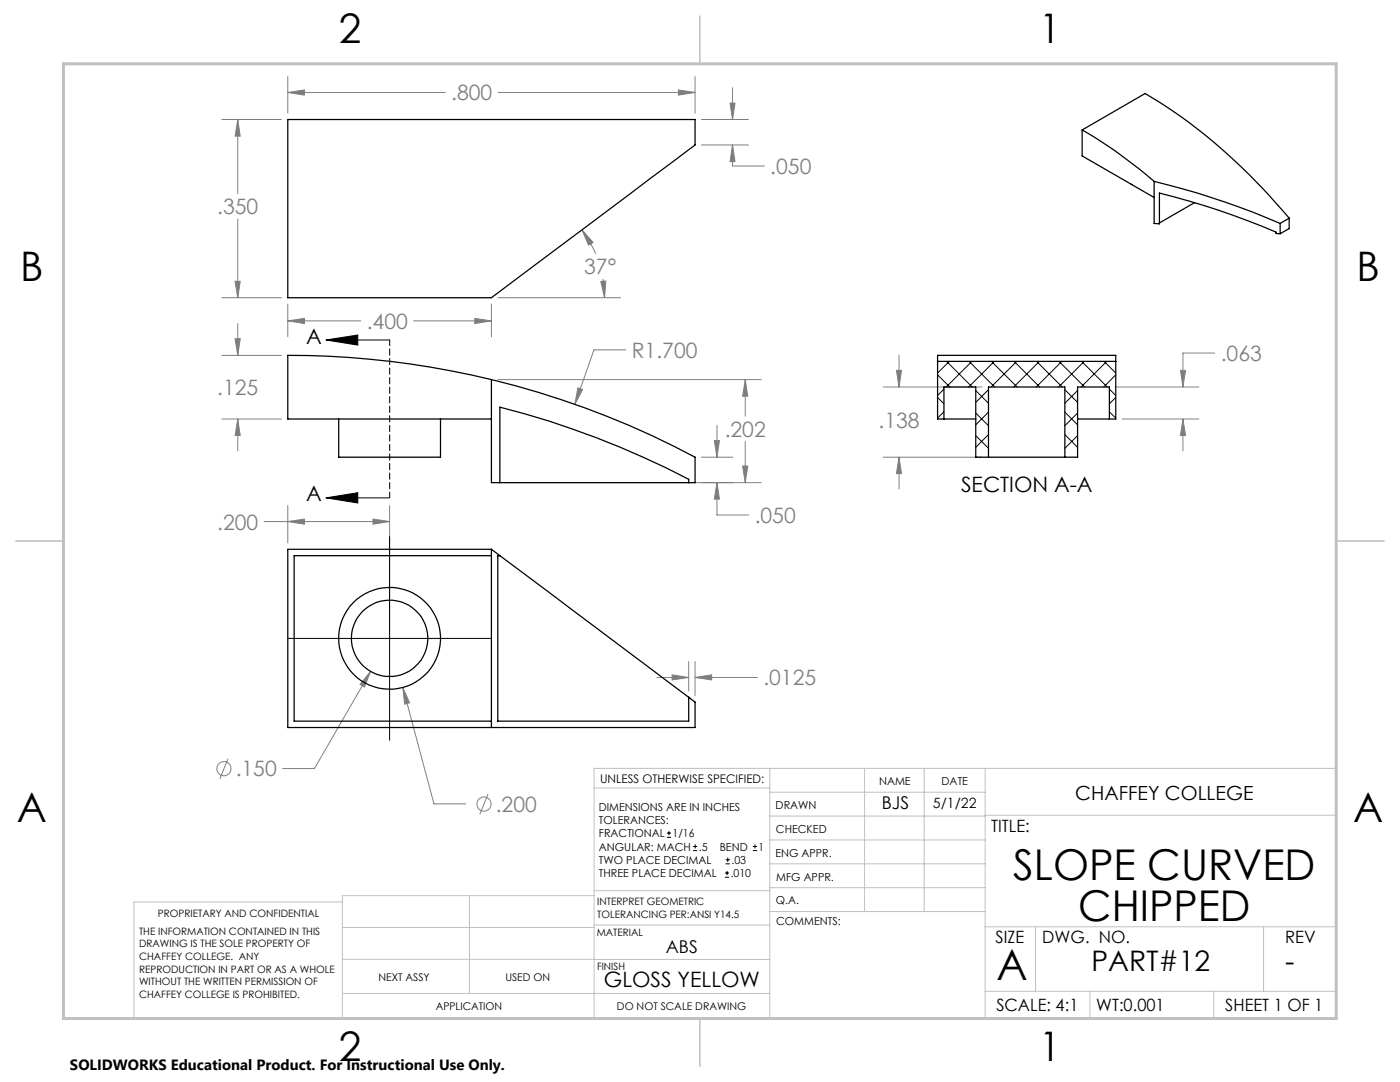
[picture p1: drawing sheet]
<svg xmlns="http://www.w3.org/2000/svg" width="279mm" height="216mm" viewBox="0 0 279 216" stroke-linecap="round" stroke-linejoin="round" font-family="sans-serif">
<g fill="none" stroke="#808080" stroke-width=".2">
<path d="M57.4 15.3v7.3M57.4 18.5h31.5M57.4 18.5l3.3-.5v1zM99.4 18.5h39.3M135.4 18l3.3 .5-3.3 .5zM138.7 15.3v7.3M146.2 17.5v6.3M44.3 23.8h11.9M47.4 23.8v14.9M47.4 23.8l.5 3.4h-1zM140 23.8h9.4M140 28.9h9.4"/>
<path d="M145.7 20.6h1l-.5 3.2zM146.2 28.9l.5 3.3h-1zM146.2 28.9v4.2h6.3M44.3 59.4h11.9M46.9 56.1h1l-.5 3.3zM47.4 43.7v15.7M99.3 59.4h24.5M116.1 45.9l2.3 2.5-.9 .5zM116.1 45.9a22.8 22.8 0 0 1 2.8 4.7M119.9 56.2l1-.1-.3 3.3zM120.3 55.7l.3 3.7M44.3 70.9h11.9"/>
<path d="M46.9 67.6h1l-.5 3.3zM47.4 64.6v6.3M57.4 60.7v6.5M57.4 64h14.6M57.4 64l3.3-.5v1.1zM82.5 64h15.6M94.8 63.5l3.3 .5-3.3 .6zM98.1 60.7v6.5M99.3 75.7h52.6M115.3 77.4l1 .3-1.6 3zM124.9 69.8h-6.4l-3.8 10.9M148.7 75.7v7.3"/>
<path d="M148.7 75.7l.5 3.4h-1zM176.2 77.2h19.8M178.9 73.9h1l-.5 3.3zM179.4 70.9v6.3M222.7 77.2h16.6M235.6 73.9h1l-.5 3.3zM242.4 70.4h-6.3v6.8M44.3 83.6h11.9M47.4 83.6v6.4M47.4 83.6l.5 3.3h-1zM101 96.3h50.9M140 91.2h6.3"/>
<path d="M142.6 87.9h1l-.5 3.3zM143.1 96.3v6.5h6.3M143.1 84.9v6.3M143.1 96.3l.5 3.3h-1zM148.2 93h1l-.5 3.3zM148.7 88.1v8.2M176.2 91.2h19.8M179.4 91.2v6.4M179.4 91.2l.5 3.3h-1zM223.9 83.6h15.4M236.1 83.6v6.4M236.1 83.6l.5 3.3h-1z"/>
<path d="M52.7 104.1h25.1M57.4 100.9v7.4M57.4 104.1l3.3-.5v1zM74.4 103.6l3.4 .5-3.4 .5zM77.8 100.9v25.2M73.9 134l-1.2 3.1-.8-.5zM73.9 134l-11.1 19.4h-6.4M80.4 137.2l6.2 23.2h6.4M80.4 137.2l1.3 3-.9 .3zM131.1 135.2h6.3M134.1 134.7l3.3 .5-3.3 .5zM137.4 132v5.9"/>
<path d="M138.7 132v6.8M138.7 135.2h12.5M138.7 135.2l3.3-.5v1zM45.5 151.4l-1.6 4M97.4 158.4l-1.6 4.1"/>
<circle cx="44.7" cy="153.4" r="1.42"/>
<circle cx="96.6" cy="160.5" r="1.41"/>
</g>
<g fill="none" stroke="#000" stroke-width=".2">
<path d="M65.1 67.8l6.3-.9v2zM65.1 67.8h12.7M65.1 99.3l6.3-1v2.1zM65.1 99.3h12.7M77.8 107.1v40.6M57.4 127.4h40.7M133.1 167.1h.8M133.1 166.2h.8M133.5 165.8v.9M138.3 169.7h.8M138.3 168.9h.8M138.7 168.5v.8"/>
<path d="M144.7 175h.8M144.7 174.2h.8M144.8 172.4h.9M144.8 171.6h.9M145.1 173.8v.8M145.2 171.1v.9M150.2 169.7h.9M150.2 168.9h.9M150.7 168.5v.8"/>
</g>
<path d="M77.8 67.8v31.5" fill="none" stroke="#000" stroke-width=".2" stroke-dasharray="1.3 .6" stroke-dashoffset=".1"/>
<g fill="none" stroke="#c0c0c0" stroke-width=".2">
<path d="M118.6 157.2h35M153.6 153.3v49.9M153.6 158.1h43M172.5 153.3v28.6M184.4 153.3v28.6M196.6 153.3v49.9M68.3 180h-41.6v23.2h240v-49.9h-148.1v49.9M93.7 178.7v19.5M118.6 178.7h-50.3v24.5M118.6 177.7h35M153.6 162.8h43M153.6 177.1h43"/>
<path d="M153.6 167.6h43M153.6 172.4h43M196.6 162.7h70.1M68.3 198.2h85.3M68.3 191.4l85.3 .1M68.3 185.1h50.3M118.6 184.6h35M153.6 181.9h43M196.6 184.9h70.1M196.6 197.8h70.1M206.7 184.9v12.9M217.5 197.8v5.4"/>
<path d="M242.2 197.8v5.4M252.2 184.9v12.9"/>
</g>
<path d="M139.7 3.2v9.5M3.1 107.9h9.6M266.7 107.9h9.5M139.7 203.2v9.6" fill="none" stroke="#c0c0c0" stroke-width=".3"/>
<path d="M12.7 12.7h254v190.5h-254z" fill="none" stroke="#c0c0c0" stroke-width=".6"/>
<path d="M65.1 67.8l6.3-.9v2zM65.1 99.3l6.3-1v2.1z" fill="#000"/>
<path d="M46.9 67.6h1l-.5 3.3zM47.4 83.6l.5 3.3h-1zM115.3 77.4l-.6 3.3 1.6-3zM148.7 75.7l.5 3.4h-1zM148.2 93h1l-.5 3.3zM143.1 96.3l.5 3.3h-1zM142.6 87.9h1l-.5 3.3zM46.9 56.1h1l-.5 3.3zM47.4 23.8l.5 3.4h-1zM135.4 18l3.3 .5-3.3 .5zM57.4 18.5l3.3-.5v1zM146.2 28.9l.5 3.3h-1zM145.7 20.6h1l-.5 3.2zM119.9 56.2l1-.1-.3 3.3zM116.1 45.9l2.3 2.5-.9 .5zM94.8 63.5l3.3 .5-3.3 .6zM57.4 64l3.3-.5v1.1zM134.1 134.7l3.3 .5-3.3 .5zM138.7 135.2l3.3-.5v1zM80.4 137.2l.4 3.3 .9-.3zM73.9 134l-2 2.6 .8 .5zM57.4 104.1l3.3-.5v1zM74.4 103.6l3.4 .5-3.4 .5zM235.6 73.9h1l-.5 3.3zM236.1 83.6l.5 3.3h-1zM179.4 91.2l.5 3.3h-1zM178.9 73.9h1l-.5 3.3z" fill="#808080"/>
<g fill="none" stroke="#000" stroke-width=".25">
<path d="M57.4 23.8h81.3v5.1l-40.6 30.5h-40.7zM216 25.9l12.5-7.2a110.9 110.9 0 0 1 28.8 24.8M216 25.9a93.3 93.3 0 0 1 14.3 10.3M216 25.9v5.2l14.3 8.3M225.8 36.8h.1M230.3 36.2a158 158 0 0 1 25.2 8.4M230.3 36.2v8.4l1.1 .1v-6.2a152 152 0 0 1 23.3 7.8v.3h.8M238.4 40.4l-7 4.1M255.5 44.6v2M257.3 43.5l-1.8 1.1M257.3 43.5v2.1l-1.8 1M98.1 75.7a171.6 171.6 0 0 1 40.6 15.5v5.1h-40.6z"/>
<path d="M98.1 75.7a171.5 171.5 0 0 0-40.7-4.8v12.7h40.7M187.1 72.1v-1.2h35.6v1.2M187.1 72.1v11.5h7.6M187.1 72.1h35.6M222.7 72.1v11.5h-7.6M67.6 83.6v7.6h20.3v-7.6M99.8 96.3v-15.1a174 174 0 0 1 37.6 14.4v.7M188.4 83.6v-6.4h6.3v14h2.6M197.3 91.2h15.2M197.3 91.2v-14h15.2v14M221.4 83.6v-6.4h-6.3v14h-2.6M98.1 109.6h-40.7v35.6h81.3v-5.1l-1.3-1"/>
<path d="M98.1 109.6v35.6M98.1 109.6l1.7 1.3M98.1 110.9h-39.4v33h39.4M99.8 110.9l37.6 28.2M99.8 110.9h-.5v33h38.1v-4.8"/>
<circle cx="77.8" cy="127.4" r="10.2"/>
<circle cx="77.8" cy="127.4" r="7.6"/>
</g>
<g fill="none" stroke="#000" stroke-width=".2">
<path d="M187.1 79.3l1.3 1.3M187.1 74.8l2.4 2.4M188.4 77.6l-1.3 1.3M188.9 72.1l5.1 5.1M189.4 72.1l-2.3 2.3M193.4 72.1l5.1 5.1M194 72.1l-5.2 5.1M194.7 77.9l2.6 2.6M197.3 77.8l-2.6 2.5M197.9 72.1l5.1 5.1M198.4 72.1l-5.1 5.1M202.4 72.1l5.1 5.1"/>
<path d="M202.9 72.1l-5.1 5.1M206.9 72.1l5.1 5.1M207.4 72.1l-5.1 5.1M211.3 72.1l5.2 5.1M211.9 72.1l-5.1 5.1M212.5 77.8l2.6 2.5M215.1 77.9l-2.6 2.6M215.9 72.1l5.1 5.1M216.4 72.1l-5.1 5.1M220.3 72.1l2.4 2.3M220.9 72.1l-5.1 5.1M221.4 77.6l1.3 1.3"/>
<path d="M222.7 74.8l-2.4 2.4M222.7 79.3l-1.3 1.3M188.4 82.2l-1.3 1.2M194.7 86.9l2.6 2.6M194.7 82.4l2.6 2.5M197.3 82.2l-2.6 2.6M197.3 86.7l-2.6 2.6M212.5 86.7l2.6 2.6M212.5 82.2l2.6 2.6M215.1 82.4l-2.6 2.5M215.1 86.9l-2.6 2.6M221.4 82.2l1.3 1.2"/>
</g>
<g font-size="8.5">
<text x="202.2" y="175.6">SLOPE CURVED</text>
<text x="215.2" y="183.8">CHIPPED</text>
<text x="198.9" y="195.5">A</text>
</g>
<g font-size="8.1">
<text x="67.6" y="8.5">2</text>
<text x="207.3" y="8.5">1</text>
<text x="4" y="56.2">B</text>
<text x="270.7" y="56.2">B</text>
<text x="3.3" y="164.1">A</text>
<text x="270" y="164.1">A</text>
<text x="67.6" y="211.7">2</text>
<text x="207.3" y="211.7">1</text>
</g>
<g font-size="5.6">
<text x="217.8" y="193.8">PART#12</text>
<text x="256.5" y="193.8">-</text>
</g>
<g font-size="4.2" fill="#808080">
<text x="90" y="20">.800</text>
<text x="153.7" y="34.7">.050</text>
<text x="43.3" y="42.8">.350</text>
<text x="116.6" y="54.7">37°</text>
<text x="73.2" y="65.6">.400</text>
<text x="126.1" y="71.4">R1.700</text>
<text x="243.6" y="72">.063</text>
<text x="43.3" y="78.9">.125</text>
<text x="144.6" y="87.2">.202</text>
<text x="175.3" y="85.4">.138</text>
<text x="43.3" y="105.7">.200</text>
<text x="150.6" y="104.3">.050</text>
<text x="152.3" y="136.8">.0125</text>
<text x="47" y="154.9">.150</text>
<text x="98.9" y="162">.200</text>
</g>
<g font-size="4.2">
<text x="61.1" y="68.6">A</text>
<text x="61.1" y="100.1">A</text>
<text x="191.8" y="98.1">SECTION A-A</text>
<text x="120.5" y="196.8">GLOSS YELLOW</text>
</g>
<text font-size="3.9" x="214.6" y="159.6">CHAFFEY COLLEGE</text>
<g font-size="3.5">
<text x="176" y="161.3">BJS</text>
<text x="132.9" y="190.1">ABS</text>
</g>
<g font-size="3.4">
<text x="197.8" y="166">TITLE:</text>
<text x="198.7" y="188.1">SIZE</text>
<text x="208" y="188.1">DWG. NO.</text>
<text x="256.5" y="188.2">REV</text>
<text x="198.8" y="201.7">SCALE: 4:1</text>
<text x="218.8" y="201.7">WT:0.001</text>
<text x="244.5" y="201.7">SHEET 1 OF 1</text>
</g>
<text font-size="3" x="14" y="213.5">SOLIDWORKS Educational Product. For Instructional Use Only.</text>
<text font-size="2.8" x="186.2" y="161.3">5/1/22</text>
<text font-size="2.4" x="119.8" y="156.2">UNLESS OTHERWISE SPECIFIED:</text>
<g font-size="2.2">
<text x="119.5" y="161.8">DIMENSIONS ARE IN INCHES</text>
<text x="154.8" y="161.4">DRAWN</text>
<text x="175.4" y="156.6">NAME</text>
<text x="187.9" y="156.7">DATE</text>
<text x="119.5" y="164.4">TOLERANCES:</text>
<text x="119.5" y="167.1">FRACTIONAL</text>
<text x="134.2" y="167.1">1/16</text>
<text x="154.9" y="166.3">CHECKED</text>
<text x="119.5" y="172.4">TWO PLACE DECIMAL</text>
<text x="119.5" y="169.7">ANGULAR: MACH</text>
<text x="139.5" y="169.7">.5</text>
<text x="143.6" y="169.7">BEND</text>
<text x="146" y="172.4">.03</text>
<text x="151.4" y="169.7">1</text>
<text x="154.8" y="170.9">ENG APPR.</text>
<text x="119.5" y="175">THREE PLACE DECIMAL</text>
<text x="145.8" y="175">.010</text>
<text x="154.9" y="175.7">MFG APPR.</text>
<text x="154.9" y="180.4">Q.A.</text>
<text x="154.9" y="184.6">COMMENTS:</text>
</g>
<g font-size="2.1">
<text x="75.5" y="195.7">NEXT ASSY</text>
<text x="100.9" y="195.7">USED ON</text>
<text x="86.9" y="201.5">APPLICATION</text>
<text x="123.1" y="201.6">DO NOT SCALE DRAWING</text>
</g>
<g font-size="2">
<text x="31.5" y="182.9">PROPRIETARY AND CONFIDENTIAL</text>
<text x="119.2" y="180.6">INTERPRET GEOMETRIC</text>
<text x="119.2" y="183.1">TOLERANCING PER:ANSI Y14.5</text>
<text x="27.8" y="186.5">THE INFORMATION CONTAINED IN THIS</text>
<text x="27.8" y="189">DRAWING IS THE SOLE PROPERTY OF</text>
<text x="27.8" y="191.6">CHAFFEY COLLEGE. ANY</text>
<text x="119.1" y="186.7">MATERIAL</text>
<text x="27.8" y="194.1">REPRODUCTION IN PART OR AS A WHOLE</text>
<text x="27.8" y="196.6">WITHOUT THE WRITTEN PERMISSION OF</text>
<text x="119.1" y="193.5">FINISH</text>
<text x="27.8" y="199.1">CHAFFEY COLLEGE IS PROHIBITED.</text>
</g>
</svg>
